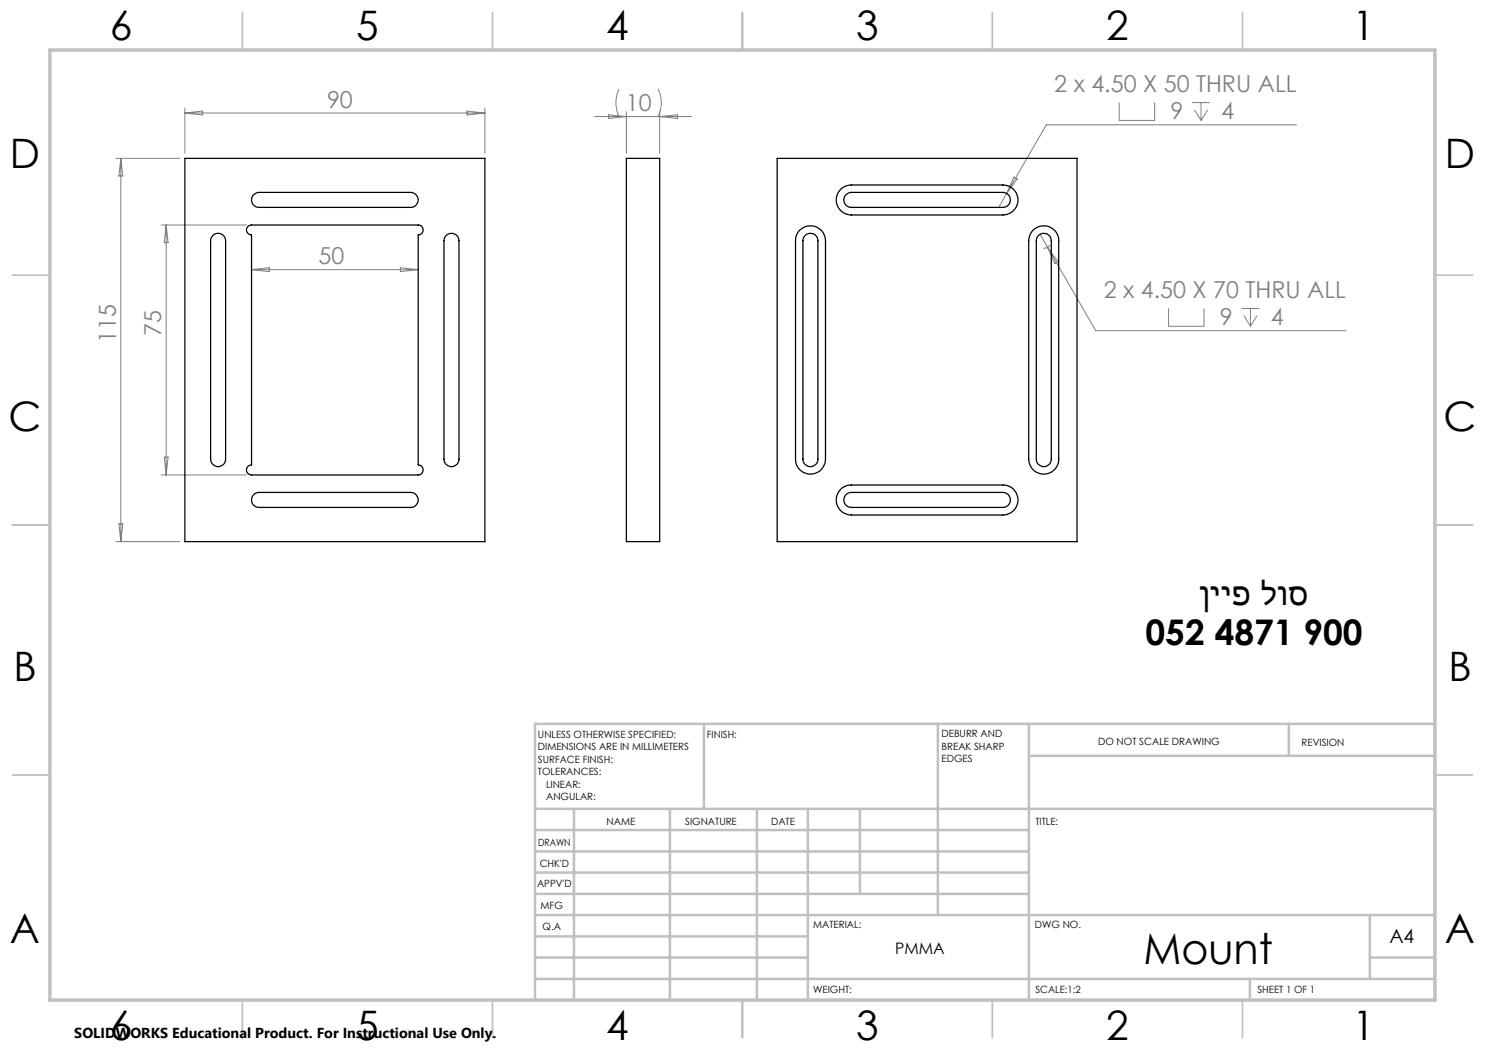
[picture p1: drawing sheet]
<svg xmlns="http://www.w3.org/2000/svg" width="297mm" height="210mm" viewBox="0 0 297 210" stroke-linecap="round" stroke-linejoin="round" font-family="sans-serif">
<g fill="none" stroke="#808080" stroke-width=".2">
<path d="M123.9 17.8a6.1 6.1 0 0 0 0 5.5M131.6 17.8a6.1 6.1 0 0 1 0 5.5M23.2 31.7h12.7M24.2 31.7v76.6M24.2 31.7l.4 3.5h-.8zM37 21.6v9M37 22.6h60M37 22.6l3.5-.4v.8zM93.4 22.2l3.6 .4-3.6 .4zM97 21.6v9M118.9 23.3h19.4M121.7 23l3.6 .3-3.6 .4z"/>
<path d="M125.3 22.3v8.3M131.9 22.3v8.3M131.9 23.3l3.6-.3v.7zM201.3 38.7l-1.5 2.6M202.8 35.4l.6 .4-2.1 2.9zM223.8 20.5v3.6h7.1v-3.6M238.4 20.5h3.6M238.9 22l1.3 2.1M240.2 20.5v3.6M241.5 22l-1.3 2.1M259.3 25h-50l-8 13.7M32.2 45h17.1"/>
<path d="M33.2 45v50M33.2 45l.4 3.5h-.8zM50.3 53.9h33.3M50.3 53.9l3.6-.4v.8zM80.1 53.5l3.5 .4-3.5 .4zM208 46.8l1.5 2.7M209.5 49.5l9.6 16.6h50.1M209.5 49.5l2.1 2.8-.6 .4zM210 49l-.3 .4-1 .3M233.7 61.7v3.6h7.1v-3.6M248.3 61.7h3.6M248.8 63.1l1.3 2.2"/>
<path d="M250.1 61.7v3.6M251.4 63.1l-1.3 2.2M32.2 95h17.1M32.8 91.4h.8l-.4 3.6zM23.2 108.3h12.7M23.8 104.8h.8l-.4 3.5z"/>
</g>
<g fill="none" stroke="#c0c0c0" stroke-width=".35">
<path d="M48.5 2.5v7.5M98.5 2.5v7.5M148.5 2.5v7.5M198.5 2.5v7.5M248.5 2.5v7.5M2.5 55h7.5M287 55h7.5M2.5 105h7.5M287 105h7.5M2.5 155h7.5M287 155h7.5M48.5 200v7.5"/>
<path d="M98.5 200v7.5M148.5 200v7.5M198.5 200v7.5M248.5 200v7.5"/>
</g>
<g fill="none" stroke="#c0c0c0" stroke-width=".5">
<path d="M140.8 144.8v17M187.6 144.8v38.2M205.8 144.8v55.2M205.8 151.2h81.2M257.8 144.8v6.4M287 144.8h-180v55.2M107 161.8h180M107 178.8h98.8M107 174.5h98.8M107 170.3h98.8M107 166h98.8M114.8 161.8v38.2"/>
<path d="M134 161.8v38.2M151.4 161.8v38.2M161.6 161.8v38.2M172 161.8v17M107 195.8h180M107 191.5h54.6M107 187.3h54.6M107 183h180M250 195.8v4.2M274 191.5h13M274 183v12.8"/>
</g>
<path d="M10 10h277v190h-277z" fill="none" stroke="#c0c0c0" stroke-width=".7"/>
<g fill="none" stroke="#000" stroke-width=".25">
<path d="M37 31.7h60v76.6h-60zM50.6 39l.6-.3 .6-.2h30.3a1.5 1.5 0 0 1 1.5 1.5 1.5 1.5 0 0 1-1.5 1.5h-30.3a1.5 1.5 0 0 1-1.4-.9 1.5 1.5 0 0 1 .2-1.6zM125.3 31.7h6.6v76.6h-6.6zM155.4 31.7h60v76.6h-60zM168.2 37.8l.7-.5 1.4-.3h30.3a3 3 0 0 1 3 3 3 3 0 0 1-3 3h-30.3a3 3 0 0 1-2.8-1.9 3 3 0 0 1 .7-3.3zM169.1 39l.5-.3 .7-.2h30.3a1.5 1.5 0 0 1 1.5 1.5 1.5 1.5 0 0 1-1.5 1.5h-30.3a1.5 1.5 0 0 1-1.4-.9 1.5 1.5 0 0 1 .2-1.6zM42.7 47a1.5 1.5 0 0 1 1.6-.2 1.5 1.5 0 0 1 .8 1.3v43.7a1.5 1.5 0 0 1-1.5 1.5 1.5 1.5 0 0 1-1.5-1.5v-43.7a1.47 1.47 0 0 1 .6-1.1zM49.6 45.3l.7-.3h33.3a.99 .99 0 0 1 1 1 .99 .99 0 0 1-1 1v46a1.01 1.01 0 0 1 1 1 1.01 1.01 0 0 1-1 1h-33.3a1.01 1.01 0 0 1-1-1 1.01 1.01 0 0 1 1-1v-46a.98 .98 0 0 1-.9-.6 .98 .98 0 0 1 .2-1.1zM89.4 47a1.5 1.5 0 0 1 1.5-.2 1.5 1.5 0 0 1 .9 1.3v43.7a1.5 1.5 0 0 1-1.5 1.5 1.5 1.5 0 0 1-1.5-1.5v-43.7a1.47 1.47 0 0 1 .6-1.1zM159.9 46.1a3 3 0 0 1 3.3-.7 3 3 0 0 1 1.9 2.7v43.7a3 3 0 0 1-3 3 3 3 0 0 1-3-3v-43.7l.1-.8zM161.1 47a1.5 1.5 0 0 1 1.6-.2 1.5 1.5 0 0 1 .9 1.3v43.7a1.5 1.5 0 0 1-1.5 1.5 1.5 1.5 0 0 1-1.5-1.5v-43.7a1.47 1.47 0 0 1 .5-1.1zM206.6 46.1a2.99 2.99 0 0 1 3.2-.8 2.99 2.99 0 0 1 1.9 2.8v43.7a3 3 0 0 1-3 3 3 3 0 0 1-3-3v-43.7l.2-.8z"/>
<path d="M207.8 47a1.5 1.5 0 0 1 1.6-.2 1.5 1.5 0 0 1 .9 1.3v43.7a1.5 1.5 0 0 1-1.5 1.5 1.5 1.5 0 0 1-1.5-1.5v-43.7a1.47 1.47 0 0 1 .5-1.1zM50.6 99.1a1.47 1.47 0 0 1 1.2-.6h30.3a1.5 1.5 0 0 1 1.5 1.5 1.5 1.5 0 0 1-1.5 1.5h-30.3a1.5 1.5 0 0 1-1.4-.9 1.5 1.5 0 0 1 .2-1.5zM168.2 97.8l1.2-.7 .9-.1h30.3a3 3 0 0 1 3 3 3 3 0 0 1-3 3h-30.3a3 3 0 0 1-2.8-1.9 3 3 0 0 1 .7-3.3zM169.1 99.1a1.47 1.47 0 0 1 1.2-.6h30.3a1.5 1.5 0 0 1 1.5 1.5 1.5 1.5 0 0 1-1.5 1.5h-30.3a1.5 1.5 0 0 1-1.4-.9 1.5 1.5 0 0 1 .2-1.5z"/>
</g>
<text font-size="8.5" x="228.7" y="192.7">Mount</text>
<g font-size="8.1">
<text x="22" y="8">6</text>
<text x="71.2" y="8">5</text>
<text x="121.2" y="8">4</text>
<text x="171.3" y="8">3</text>
<text x="221.3" y="8">2</text>
<text x="270.5" y="8">1</text>
<text x="2" y="33.6">D</text>
<text x="289" y="33.6">D</text>
<text x="1.7" y="86.1">C</text>
<text x="288.7" y="86.1">C</text>
<text x="2.7" y="136.1">B</text>
<text x="289.7" y="136.1">B</text>
<text x="2" y="188.6">A</text>
<text x="289" y="188.6">A</text>
<text x="22" y="208">6</text>
<text x="71.2" y="208">5</text>
<text x="121.2" y="208">4</text>
<text x="171.3" y="208">3</text>
<text x="221.3" y="208">2</text>
<text x="270.5" y="208">1</text>
</g>
<g font-size="7.1">
<text x="239.9" y="121">ןייפ לוס</text>
<text x="229.1" y="129.1">052 4871 900</text>
</g>
<g font-size="4.7" fill="#808080">
<text x="65.4" y="21.6">90</text>
<text x="125.2" y="22.3">10</text>
<text x="210.9" y="18.3">2 x 4.50 X 50 THRU ALL</text>
<text x="234.1" y="23.9">9</text>
<text x="244.3" y="23.9">4</text>
<text x="63.7" y="52.9">50</text>
<text x="220.7" y="59.5">2 x 4.50 X 70 THRU ALL</text>
<text x="244" y="65.1">9</text>
<text x="254.1" y="65.1">4</text>
<text x="23.2" y="68.5" transform="rotate(-90 23.2 68.5)">115</text>
<text x="32.2" y="67.2" transform="rotate(-90 32.2 67.2)">75</text>
</g>
<text font-size="3.9" x="277.9" y="188.5">A4</text>
<text font-size="3.2" x="179" y="190.9">PMMA</text>
<text font-size="2.9" x="14.9" y="207.6">SOLIDWORKS Educational Product. For Instructional Use Only.</text>
<g font-size="2">
<text x="107.6" y="147.6">UNLESS OTHERWISE SPECIFIED:</text>
<text x="141.4" y="147.6">FINISH:</text>
<text x="188.3" y="147.5">DEBURR AND</text>
<text x="188.3" y="150">BREAK SHARP</text>
<text x="219.6" y="149">DO NOT SCALE DRAWING</text>
<text x="260.3" y="149.2">REVISION</text>
<text x="107.6" y="150.1">DIMENSIONS ARE IN MILLIMETERS</text>
<text x="107.6" y="152.6">SURFACE FINISH:</text>
<text x="107.6" y="155.1">TOLERANCES:</text>
<text x="188.3" y="152.5">EDGES</text>
<text x="109.2" y="157.6">LINEAR:</text>
<text x="109.2" y="160.1">ANGULAR:</text>
<text x="121.3" y="165">NAME</text>
<text x="137" y="164.9">SIGNATURE</text>
<text x="154.2" y="164.9">DATE</text>
<text x="207.1" y="164.9">TITLE:</text>
<text x="107.6" y="169.1">DRAWN</text>
<text x="107.9" y="173.3">CHK'D</text>
<text x="107.4" y="177.4">APPV'D</text>
<text x="108.1" y="181.8">MFG</text>
<text x="108.5" y="186">Q.A</text>
<text x="162.6" y="185.5">MATERIAL:</text>
<text x="207" y="185.5">DWG NO.</text>
<text x="162.6" y="198.5">WEIGHT:</text>
<text x="207.1" y="198.6">SCALE:1:2</text>
<text x="251.5" y="198.6">SHEET 1 OF 1</text>
</g>
</svg>
